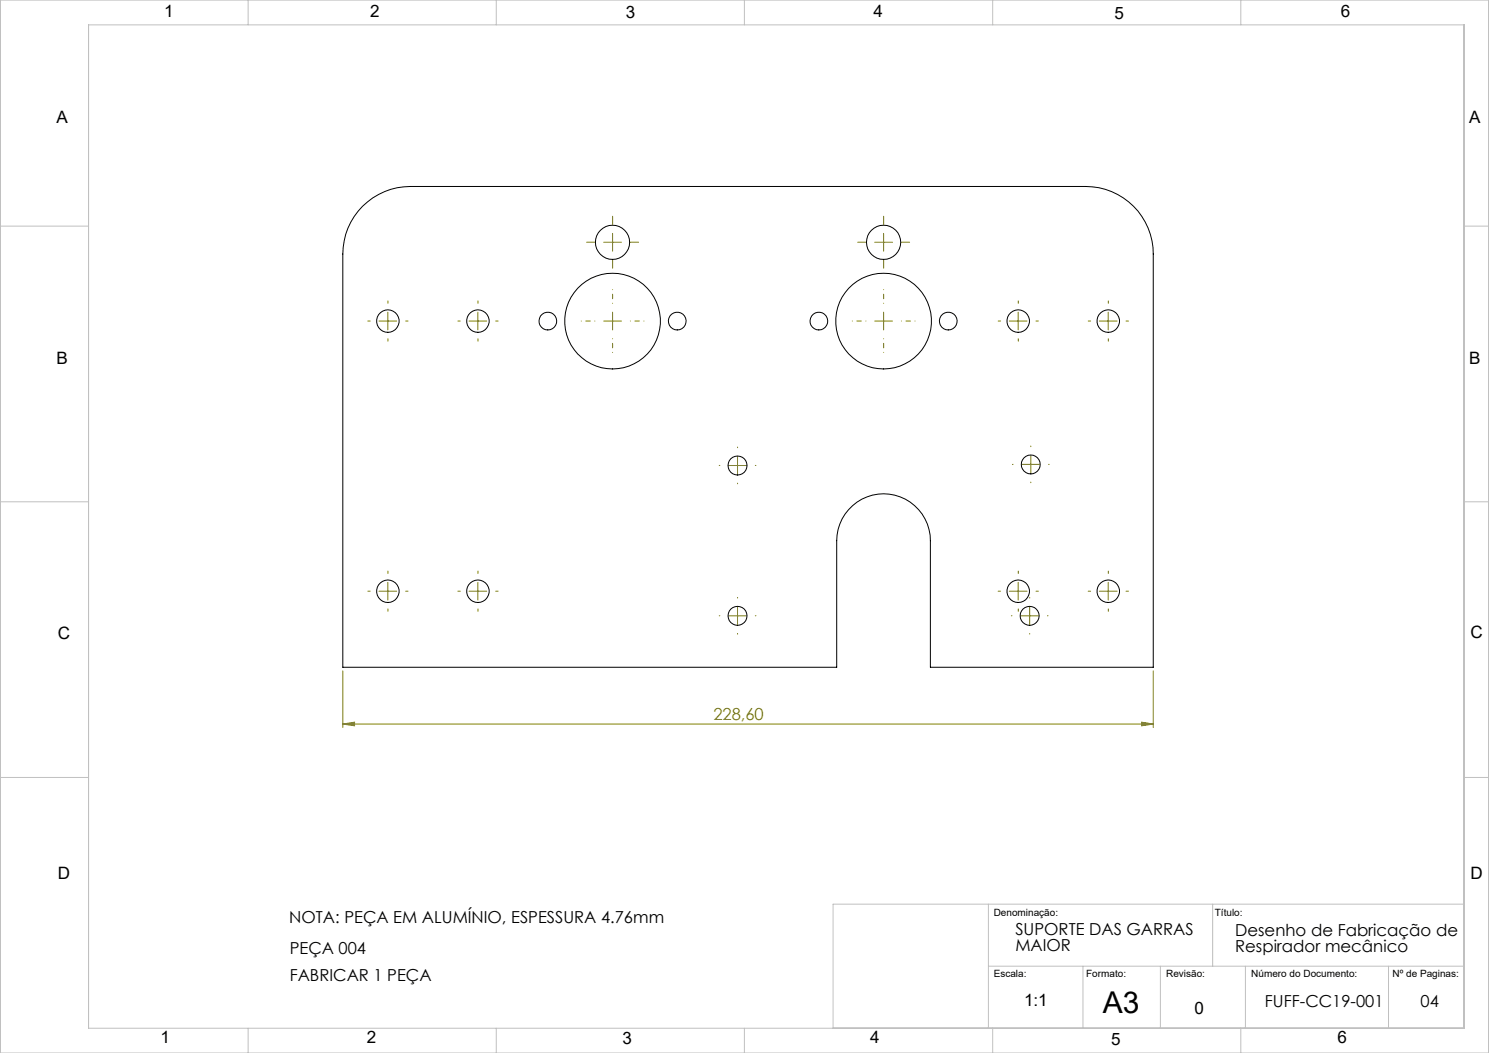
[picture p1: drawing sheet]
<svg xmlns="http://www.w3.org/2000/svg" width="420mm" height="297mm" viewBox="0 0 420 297" stroke-linecap="round" stroke-linejoin="round" font-family="sans-serif">
<g fill="none" stroke="#c0c0c0" stroke-width=".28">
<path d="M0 0h420v297h-420zM25 7h388v283h-388zM70 0v7M140 0v7M210 0v7M280 0v7M350 0v7M0 63.8h25M413 63.8h7M0 141.5h25M413 141.5h7M0 219.3h25"/>
<path d="M413 219.3h7M278.8 255v35M342.1 255v17.5M413 255h-178v35M278.8 272.5h134.2M305.5 272.5v17.5M327.3 272.5v17.5M351.3 272.5v17.5M391.7 272.5v17.5M70 290v7M140 290v7M210 290v7"/>
<path d="M280 290v7M350 290v7"/>
</g>
<g fill="none" stroke="#808000" stroke-width=".28">
<path d="M170.3 68.3h5M172.8 65.8v5M246.7 68.3h5M249.2 65.8v5M106.9 90.6h5M109.4 88v5.1M132.3 90.6h5M134.8 88v5.1M170.3 90.6h5M172.8 88v5.1M246.7 90.6h5M249.2 88v5.1"/>
<path d="M284.7 90.6h5M287.2 88v5.1M310.1 90.6h5M312.6 88v5.1M205.5 131.3h5M208 128.8v5M288.3 131h4.9M290.8 128.5v5M106.9 166.8h5M109.4 164.2v5.1M132.3 166.8h5M134.8 164.2v5.1"/>
<path d="M205.5 173.7h5M208 171.2v5M284.7 166.8h5M287.2 164.2v5.1M287.9 173.7h5M290.4 171.2v5M310.1 166.8h5M312.6 164.2v5.1M96.7 189.2v16M325.3 189.2v16M96.7 204.2l3.3-.5v1zM96.7 204.2h228.6"/>
<path d="M322 203.7l3.3 .5-3.3 .5z"/>
</g>
<path d="M167.8 90.5h-3.9M172.8 85.5v-3.8M172.8 95.5v3.9M177.8 90.5h3.8M244.2 90.5h-3.8M249.2 85.5v-3.8M249.2 95.5v3.9M254.2 90.5h3.9" fill="none" stroke="#808000" stroke-width=".28" stroke-dasharray="15.2 1.3 1.3 1.3" stroke-dashoffset="15.2"/>
<g fill="none" stroke="#808000" stroke-width=".28" stroke-dasharray="15.2 1.3 1.3 1.3">
<path d="M167.8 68.3h-2.3M172.8 63.3v-2.3M172.8 73.3v2.3M177.8 68.3h2.3M244.2 68.3h-2.3M249.2 63.3v-2.3M249.2 73.3v2.3M254.2 68.3h2.4M104.4 90.5h-.7M109.4 85.5v-.6M109.4 95.5v.7M114.4 90.5h.7"/>
<path d="M129.8 90.5h-.7M134.8 85.5v-.6M134.8 95.5v.7M139.8 90.5h.7M282.2 90.5h-.7M287.2 85.5v-.6M287.2 95.5v.7M292.2 90.5h.7M307.6 90.5h-.7M312.6 85.5v-.6M312.6 95.5v.7M317.6 90.5h.7"/>
<path d="M203 131.3h-.1M208 126.3v-.2M208 136.3v.2M213 131.3h.2M285.8 131h-.2M290.8 126v-.2M290.8 136v.2M295.8 131h.1M104.4 166.7h-.7M109.4 161.7v-.6M109.4 171.7v.7M114.4 166.7h.7"/>
<path d="M129.8 166.7h-.7M134.8 161.7v-.6M134.8 171.7v.7M139.8 166.7h.7M203 173.7h-.1M208 168.7v-.2M208 178.7v.2M213 173.7h.2M282.2 166.7h-.7M285.4 173.7h-.1M287.2 161.7v-.6M287.2 171.7v.7"/>
<path d="M290.4 168.7v-.2M290.4 178.7v.2M292.2 166.7h.7M295.4 173.7h.2M307.6 166.7h-.7M312.6 161.7v-.6M312.6 171.7v.7M317.6 166.7h.7"/>
</g>
<path d="M96.7 204.2l3.3-.5v1zM322 203.7l3.3 .5-3.3 .5z" fill="#808000"/>
<g fill="none" stroke="#000" stroke-width=".28">
<path d="M102.3 58.2a19.2 19.2 0 0 1 13.4-5.6h190.5a19 19 0 0 1 19.1 19v116.6h-62.9v-35.7a13.2 13.2 0 0 0-13.2-13.2 13.2 13.2 0 0 0-13.2 13.2v35.7h-139.3v-116.6a19 19 0 0 1 5.6-13.4z"/>
<circle cx="172.8" cy="68.3" r="4.8"/>
<circle cx="249.2" cy="68.3" r="4.8"/>
<circle cx="109.4" cy="90.6" r="3.2"/>
<circle cx="134.8" cy="90.6" r="3.2"/>
<circle cx="154.5" cy="90.6" r="2.5"/>
<circle cx="172.8" cy="90.6" r="13.5"/>
<circle cx="191" cy="90.6" r="2.5"/>
<circle cx="231" cy="90.6" r="2.49"/>
<circle cx="249.2" cy="90.6" r="13.5"/>
<circle cx="267.5" cy="90.6" r="2.5"/>
<circle cx="287.2" cy="90.6" r="3.2"/>
<circle cx="312.6" cy="90.6" r="3.2"/>
<circle cx="208" cy="131.3" r="2.68"/>
<circle cx="290.7" cy="131" r="2.66"/>
<circle cx="109.4" cy="166.8" r="3.2"/>
<circle cx="134.8" cy="166.8" r="3.2"/>
<circle cx="208" cy="173.7" r="2.68"/>
<circle cx="287.2" cy="166.8" r="3.2"/>
<circle cx="290.4" cy="173.7" r="2.67"/>
<circle cx="312.6" cy="166.8" r="3.2"/>
</g>
<text font-size="8.5" x="311.1" y="285.7">A3</text>
<g font-size="4.8">
<text x="46.3" y="4.7">1</text>
<text x="104.4" y="4.7">2</text>
<text x="176.5" y="5.1">3</text>
<text x="246.4" y="4.9">4</text>
<text x="314.4" y="5.3">5</text>
<text x="378.2" y="4.9">6</text>
<text x="16" y="34.7">A</text>
<text x="414.4" y="34.6">A</text>
<text x="16" y="102.6">B</text>
<text x="414.4" y="102.5">B</text>
<text x="16.3" y="180.1">C</text>
<text x="414.8" y="180">C</text>
<text x="16.3" y="248">D</text>
<text x="414.8" y="247.9">D</text>
<text x="288.9" y="283.8">1:1</text>
<text x="336.9" y="286.1">0</text>
<text x="45.3" y="294">1</text>
<text x="103.4" y="294">2</text>
<text x="175.6" y="294.4">3</text>
<text x="245.4" y="294.2">4</text>
<text x="313.4" y="294.6">5</text>
<text x="377.3" y="294.2">6</text>
</g>
<text font-size="4.7" fill="#808000" x="201.2" y="203.2">228,60</text>
<g font-size="4.7">
<text x="81.6" y="260.2">NOTA: PEÇA EM ALUMÍNIO, ESPESSURA 4.76mm</text>
<text x="286.4" y="263.8">SUPORTE DAS GARRAS</text>
<text x="81.7" y="269">PEÇA 004</text>
<text x="286.4" y="268.3">MAIOR</text>
<text x="348.4" y="264.1">Desenho de Fabricação de</text>
<text x="348.4" y="268.6">Respirador mecânico</text>
<text x="81.7" y="276.6">FABRICAR 1 PEÇA</text>
<text x="356.8" y="283.9">FUFF-CC19-001</text>
<text x="400.7" y="283.9">04</text>
</g>
<g font-size="2.8">
<text x="280.3" y="258.5">Denominação:</text>
<text x="342.7" y="258.5">Título:</text>
<text x="280.3" y="275.6">Escala:</text>
<text x="306.4" y="275.6">Formato:</text>
<text x="328.9" y="275.6">Revisão:</text>
<text x="352.9" y="275.6">Número do Documento:</text>
<text x="392.8" y="275.6">Nº de Paginas:</text>
</g>
</svg>
